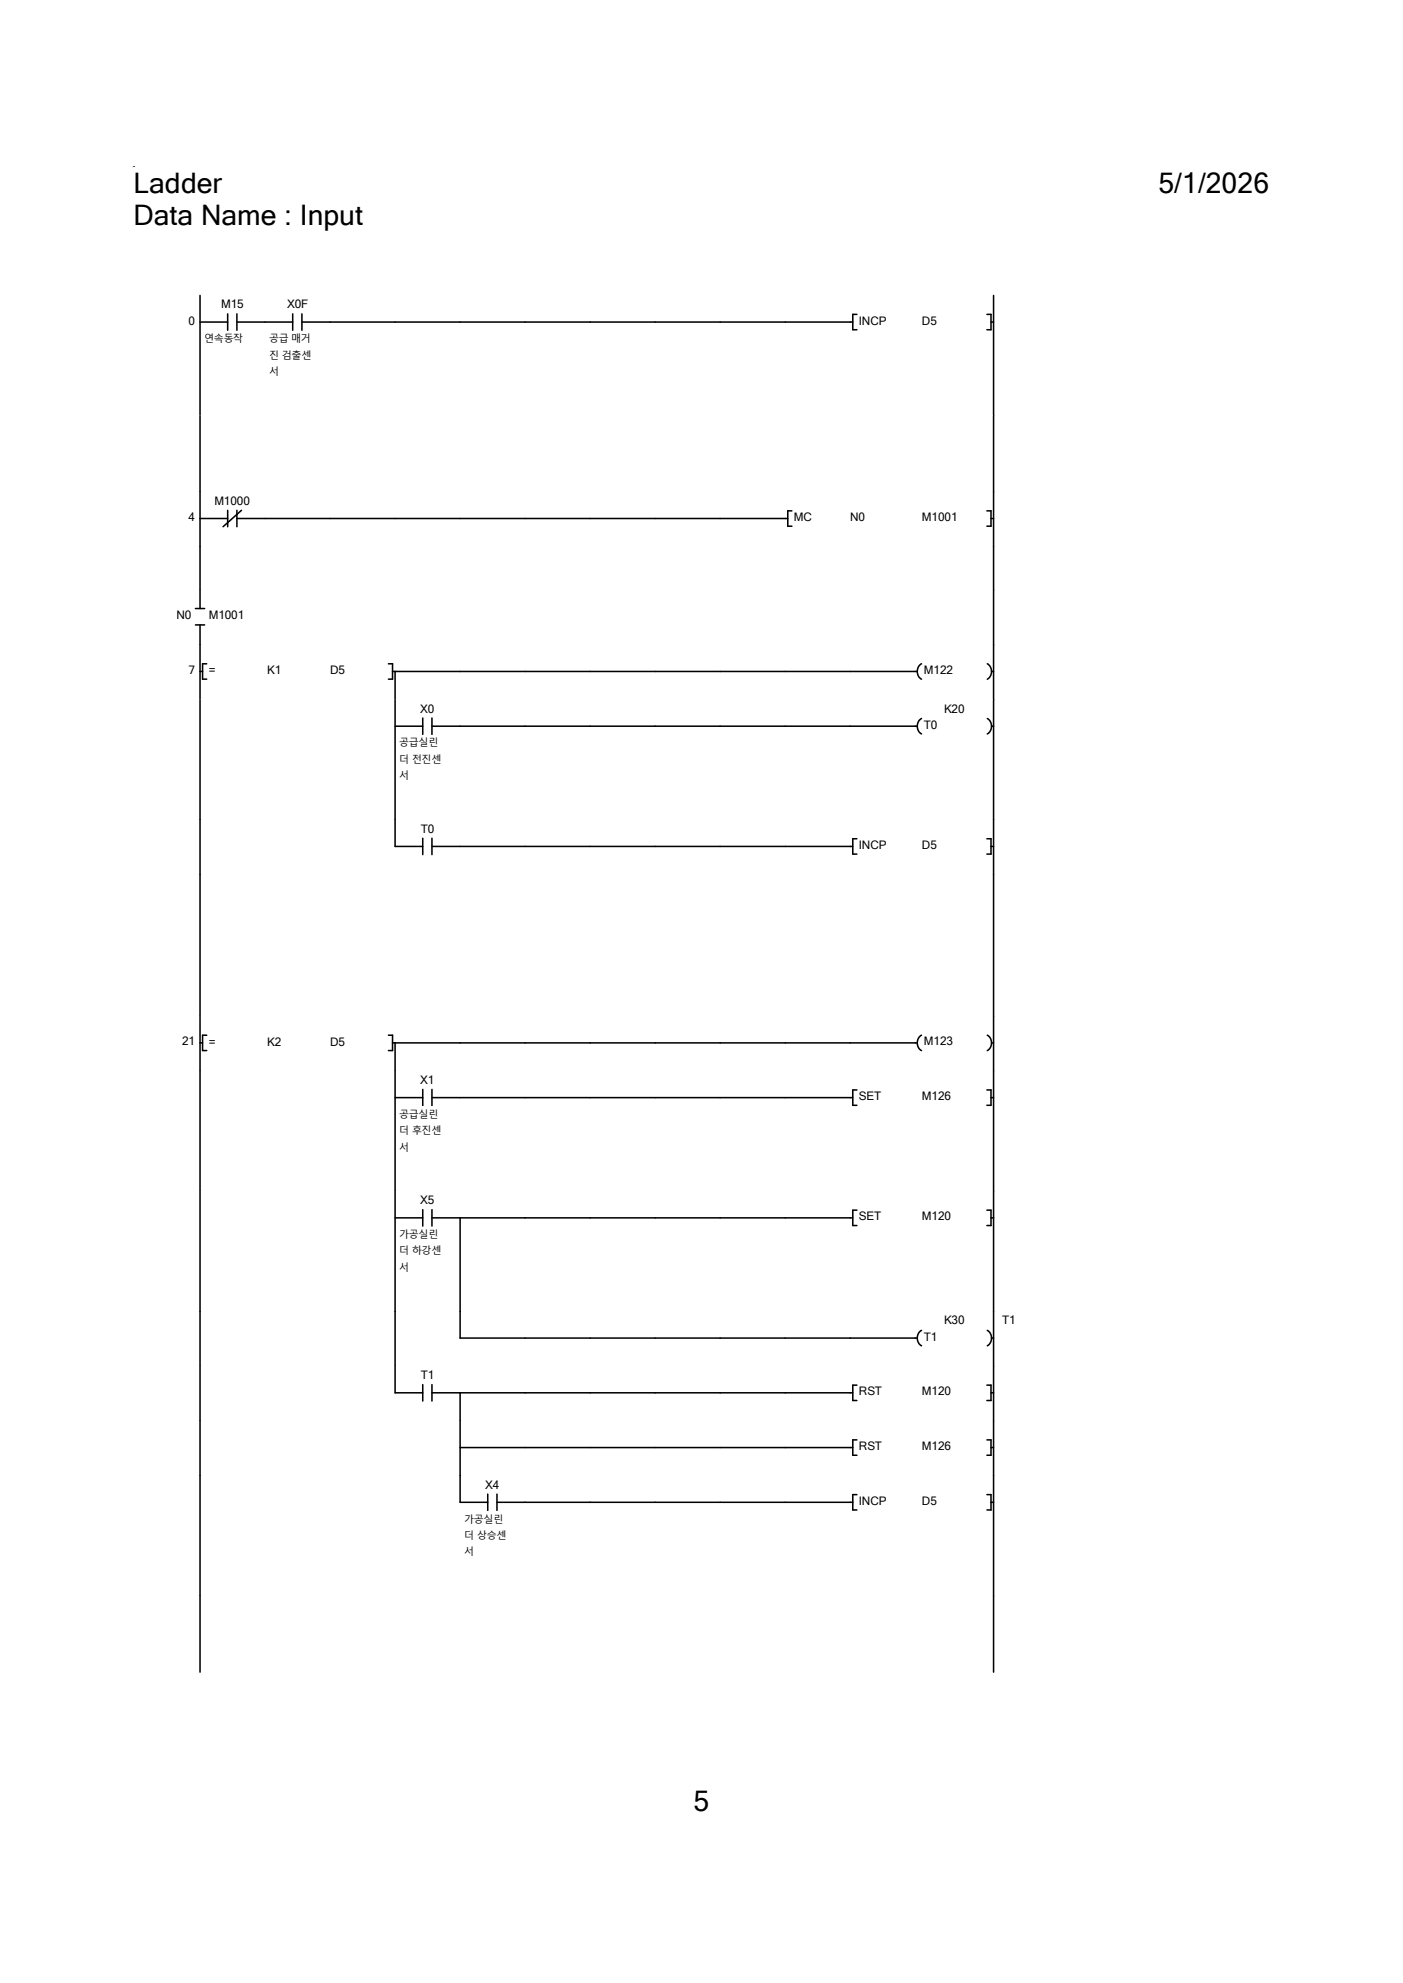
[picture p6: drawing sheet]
<svg xmlns="http://www.w3.org/2000/svg" width="210mm" height="297mm" viewBox="0 0 210 297" stroke-linecap="round" stroke-linejoin="round" font-family="sans-serif">
<path d="M29.9 48.2h4.2M34.1 47v2.5M35.5 48.2h4.2M35.5 47v2.5" fill="none" stroke="#000" stroke-width=".23"/>
<path d="M30.6 49.6h5.8v2h-5.8z" fill="#fff"/>
<path d="M29.9 44.3v18" fill="none" stroke="#000" stroke-width=".23"/>
<path d="M43 44.6h3.1v2h-3.1z" fill="#fff"/>
<path d="M39.7 48.2h4.1M43.8 47v2.5M45.2 48.2h4.2M45.2 47v2.5" fill="none" stroke="#000" stroke-width=".23"/>
<g fill="#fff">
<path d="M40.3 49.6h6.3v2h-6.3z"/>
<path d="M40.3 52.1h6.3v2h-6.3z"/>
<path d="M40.3 54.5h1.5v2h-1.5z"/>
</g>
<path d="M49.4 48.2h78.3M128.3 47.1h-.6v2.3h.6" fill="none" stroke="#000" stroke-width=".23"/>
<g fill="#fff">
<path d="M128.6 47h4.1v2h-4.1z"/>
<path d="M138 47h2.3v2h-2.3z"/>
</g>
<path d="M147.7 47.1h.6v2.3h-.6M148.3 48.2h.4M148.7 44.3v18" fill="none" stroke="#000" stroke-width=".23"/>
<path d="M20 62.3h117v11.4h-117z" fill-rule="evenodd" fill="#fff"/>
<path d="M137 62.3h11.8v11.4h-11.8z" fill="#fff"/>
<path d="M29.9 62.3v11.4M148.7 62.3v11.4" fill="none" stroke="#000" stroke-width=".23"/>
<g fill="#fff">
<path d="M20 73.7h97.6v8.2h-97.6z" fill-rule="evenodd"/>
<path d="M117.6 73.7h31.2v8.2h-31.2zM28.2 76.5h1.4v1.9h-1.4z" fill-rule="evenodd"/>
</g>
<path d="M32.1 74h5.3v2h-5.3z" fill="#fff"/>
<path d="M29.9 77.7h4.2M29.9 73.7v8.2M34.1 76.4v2.5M35.5 77.7h82.4M35.5 76.4v2.5M36.2 76.4l-2.8 2.5M118.5 76.5h-.6v2.3h.6" fill="none" stroke="#000" stroke-width=".23"/>
<g fill="#fff">
<path d="M118.8 76.5h2.7v1.9h-2.7z"/>
<path d="M127.3 76.5h2.2v1.9h-2.2z"/>
<path d="M138 76.5h5.3v1.9h-5.3z"/>
</g>
<path d="M147.7 76.5h.6v2.3h-.6M148.3 77.7h.4M148.7 73.7v8.2" fill="none" stroke="#000" stroke-width=".23"/>
<path d="M20 81.9h117v6.5h-117z" fill-rule="evenodd" fill="#fff"/>
<path d="M137 81.9h11.8v6.5h-11.8z" fill="#fff"/>
<path d="M29.9 81.9v6.5M148.7 81.9v6.5" fill="none" stroke="#000" stroke-width=".23"/>
<path d="M20 88.4h128.8v8.2h-128.8z" fill="#fff"/>
<path d="M29.3 91.1h1.3M29.3 93.6h1.3M29.9 88.4v2.7M29.9 93.6v3" fill="none" stroke="#000" stroke-width=".23"/>
<g fill="#fff">
<path d="M26.4 91.1h2.3v2h-2.3z"/>
<path d="M31.2 91.1h5.4v2h-5.4z"/>
</g>
<path d="M20 25h.1M148.7 88.4v8.2" fill="none" stroke="#000" stroke-width=".23"/>
<g fill="#fff">
<path d="M20 96.6h117v8.2h-117z" fill-rule="evenodd"/>
<path d="M137 96.6h11.8v8.2h-11.8zM28.2 99.4h1.4v1.9h-1.4z" fill-rule="evenodd"/>
</g>
<path d="M30.9 99.4h-.6v2.3h.6M29.9 100.6h.4" fill="none" stroke="#000" stroke-width=".23"/>
<g fill="#fff">
<path d="M31.2 99.4h1.1v1.9h-1.1z"/>
<path d="M40 99.4h2.1v1.9h-2.1z"/>
<path d="M49.4 99.4h2.2v1.9h-2.2z"/>
</g>
<path d="M29.9 96.6v8.2M58.1 99.4h.7v2.3h-.7M137.9 99.4a1.37 1.37 0 0 0 0 2.3M58.8 100.6h78.5M59.1 100.6v4.2" fill="none" stroke="#000" stroke-width=".23"/>
<path d="M138.3 99.4h4.4v1.9h-4.4z" fill="#fff"/>
<path d="M147.8 99.4a1.37 1.37 0 0 1 0 2.3M148.7 96.6v8.2M148.4 100.6h.3" fill="none" stroke="#000" stroke-width=".23"/>
<path d="M20 104.8h117v18h-117z" fill-rule="evenodd" fill="#fff"/>
<path d="M137 104.8h11.8v18h-11.8z" fill="#fff"/>
<path d="M29.9 104.8v18" fill="none" stroke="#000" stroke-width=".23"/>
<path d="M62.9 105.1h2.1v2h-2.1z" fill="#fff"/>
<path d="M59.1 108.8h4.2M63.3 107.5v2.5M64.7 108.8h4.2M64.7 107.5v2.5" fill="none" stroke="#000" stroke-width=".23"/>
<g fill="#fff">
<path d="M59.8 110.2h5.8v1.9h-5.8z"/>
<path d="M59.8 112.6h6.3v2h-6.3z"/>
<path d="M59.8 115.1h1.5v2h-1.5z"/>
</g>
<path d="M59.1 104.8v18M68.9 108.8h68.4M137.9 107.6a1.37 1.37 0 0 0 0 2.3" fill="none" stroke="#000" stroke-width=".23"/>
<g fill="#fff">
<path d="M141.3 105.1h3.1v2h-3.1z"/>
<path d="M138.3 107.6h2v2h-2z"/>
</g>
<path d="M147.8 107.6a1.37 1.37 0 0 1 0 2.3M148.4 108.8h.3M148.7 104.8v18" fill="none" stroke="#000" stroke-width=".23"/>
<path d="M20 122.8h128.8v8.2h-128.8z" fill-rule="evenodd" fill="#fff"/>
<path d="M29.9 122.8v8.2" fill="none" stroke="#000" stroke-width=".23"/>
<path d="M63 123.1h2v2h-2z" fill="#fff"/>
<path d="M59.1 122.8v4h4.2M63.3 125.6v2.4M64.7 126.8h63M64.7 125.6v2.4M128.3 125.6h-.6v2.3h.6" fill="none" stroke="#000" stroke-width=".23"/>
<g fill="#fff">
<path d="M128.6 125.6h4.1v2h-4.1z"/>
<path d="M138 125.6h2.3v2h-2.3z"/>
</g>
<path d="M147.7 125.6h.6v2.3h-.6M148.3 126.8h.4M148.7 122.8v8.2" fill="none" stroke="#000" stroke-width=".23"/>
<path d="M20 131h117v21.2h-117z" fill-rule="evenodd" fill="#fff"/>
<path d="M137 131h11.8v21.2h-11.8z" fill="#fff"/>
<path d="M29.9 131v21.2M148.7 131v21.2" fill="none" stroke="#000" stroke-width=".23"/>
<g fill="#fff">
<path d="M20 152.2h117v8.2h-117z" fill-rule="evenodd"/>
<path d="M137 152.2h11.8v8.2h-11.8zM27.3 155h2.3v2h-2.3z" fill-rule="evenodd"/>
</g>
<path d="M29.9 156.2h.4M30.9 155.1h-.6v2.3h.6" fill="none" stroke="#000" stroke-width=".23"/>
<g fill="#fff">
<path d="M31.2 155h1.1v2h-1.1z"/>
<path d="M40 155h2.1v2h-2.1z"/>
<path d="M49.4 155h2.2v2h-2.2z"/>
</g>
<path d="M29.9 152.2v8.2M58.1 155.1h.7v2.3h-.7M58.8 156.2h78.5M59.1 156.2v4.2M137.9 155a1.37 1.37 0 0 0 0 2.4" fill="none" stroke="#000" stroke-width=".23"/>
<path d="M138.3 155h4.4v2h-4.4z" fill="#fff"/>
<path d="M147.8 155a1.37 1.37 0 0 1 0 2.4M148.4 156.2h.3M148.7 152.2v8.2" fill="none" stroke="#000" stroke-width=".23"/>
<path d="M20 160.4h128.8v18h-128.8z" fill-rule="evenodd" fill="#fff"/>
<path d="M29.9 160.4v18" fill="none" stroke="#000" stroke-width=".23"/>
<path d="M62.9 160.7h2.1v2h-2.1z" fill="#fff"/>
<path d="M59.1 164.4h4.2M63.3 163.2v2.4M64.7 164.4h4.2M64.7 163.2v2.4" fill="none" stroke="#000" stroke-width=".23"/>
<g fill="#fff">
<path d="M59.8 165.8h5.8v2h-5.8z"/>
<path d="M59.8 168.2h6.3v2h-6.3z"/>
<path d="M59.8 170.7h1.5v2h-1.5z"/>
</g>
<path d="M59.1 160.4v18M68.9 164.4h58.8M128.3 163.3h-.6v2.2h.6" fill="none" stroke="#000" stroke-width=".23"/>
<g fill="#fff">
<path d="M128.6 163.2h3.3v2h-3.3z"/>
<path d="M138 163.2h4.4v2h-4.4z"/>
</g>
<path d="M147.7 163.3h.6v2.2h-.6M148.3 164.4h.4M148.7 160.4v18" fill="none" stroke="#000" stroke-width=".23"/>
<path d="M20 178.4h128.8v18.1h-128.8z" fill-rule="evenodd" fill="#fff"/>
<path d="M29.9 178.4v18" fill="none" stroke="#000" stroke-width=".23"/>
<path d="M62.9 178.8h2.1v2h-2.1z" fill="#fff"/>
<path d="M59.1 182.4h4.2M63.3 181.2v2.4M64.7 182.4h4.2M64.7 181.2v2.4" fill="none" stroke="#000" stroke-width=".23"/>
<g fill="#fff">
<path d="M59.8 183.8h5.8v2h-5.8z"/>
<path d="M59.8 186.2h6.3v2h-6.3z"/>
<path d="M59.8 188.7h1.5v2h-1.5z"/>
</g>
<path d="M59.1 178.4v18M127.7 182.4h-58.8v14M128.3 181.3h-.6v2.3h.6" fill="none" stroke="#000" stroke-width=".23"/>
<g fill="#fff">
<path d="M128.6 181.2h3.3v2h-3.3z"/>
<path d="M138 181.2h4.4v2h-4.4z"/>
</g>
<path d="M148.7 178.4v18M147.7 181.3h.6v2.3h-.6M148.3 182.4h.4" fill="none" stroke="#000" stroke-width=".23"/>
<path d="M20 196.5h117v8.1h-117z" fill-rule="evenodd" fill="#fff"/>
<path d="M137 196.5h11.8v8.1h-11.8z" fill="#fff"/>
<path d="M29.9 196.4v8.2M59.1 196.4v8.2M68.9 196.4v4h68.4M137.9 199.3a1.37 1.37 0 0 0 0 2.3" fill="none" stroke="#000" stroke-width=".23"/>
<g fill="#fff">
<path d="M141.3 196.8h3.1v2h-3.1z"/>
<path d="M138.3 199.2h2v2h-2z"/>
</g>
<path d="M147.8 199.3a1.37 1.37 0 0 1 0 2.3M148.7 196.4v8.2M148.4 200.4h.3" fill="none" stroke="#000" stroke-width=".23"/>
<path d="M150 196.8h2.1v2h-2.1z" fill="#fff"/>
<path d="M20 204.6h128.8v8.3h-128.8z" fill-rule="evenodd" fill="#fff"/>
<path d="M29.9 204.6v8.2" fill="none" stroke="#000" stroke-width=".23"/>
<path d="M63 205h2v2h-2z" fill="#fff"/>
<path d="M59.1 204.6v4h4.2M63.3 207.4v2.4M64.7 208.6h63M64.7 207.4v2.4M68.9 208.6v4.2M128.3 207.5h-.6v2.3h.6" fill="none" stroke="#000" stroke-width=".23"/>
<g fill="#fff">
<path d="M128.6 207.4h3.4v2h-3.4z"/>
<path d="M138 207.4h4.4v2h-4.4z"/>
</g>
<path d="M147.7 207.5h.6v2.3h-.6M148.3 208.6h.4M148.7 204.6v8.2" fill="none" stroke="#000" stroke-width=".23"/>
<path d="M20 212.9h128.8v8.2h-128.8z" fill-rule="evenodd" fill="#fff"/>
<path d="M29.9 212.8v8.2M68.9 216.8h58.8M68.9 212.8v8.2M128.3 215.7h-.6v2.3h.6" fill="none" stroke="#000" stroke-width=".23"/>
<g fill="#fff">
<path d="M128.6 215.6h3.4v2h-3.4z"/>
<path d="M138 215.6h4.4v2h-4.4z"/>
</g>
<path d="M147.7 215.7h.6v2.3h-.6M148.3 216.8h.4M148.7 212.8v8.2" fill="none" stroke="#000" stroke-width=".23"/>
<path d="M20 221.1h128.8v18h-128.8z" fill-rule="evenodd" fill="#fff"/>
<path d="M29.9 221v18" fill="none" stroke="#000" stroke-width=".23"/>
<path d="M72.6 221.4h2.2v2h-2.2z" fill="#fff"/>
<path d="M68.9 225h4.1M73 223.8v2.4M74.4 225h4.2M74.4 223.8v2.4" fill="none" stroke="#000" stroke-width=".23"/>
<g fill="#fff">
<path d="M69.5 226.4h5.8v2h-5.8z"/>
<path d="M69.5 228.9h6.3v1.9h-6.3z"/>
<path d="M69.5 231.3h1.5v2h-1.5z"/>
</g>
<path d="M68.9 221v4M78.6 225h49.1M128.3 223.9h-.6v2.3h.6" fill="none" stroke="#000" stroke-width=".23"/>
<g fill="#fff">
<path d="M128.6 223.8h4.1v2h-4.1z"/>
<path d="M138 223.8h2.3v2h-2.3z"/>
</g>
<path d="M147.7 223.9h.6v2.3h-.6M148.3 225h.4M148.7 221v18" fill="none" stroke="#000" stroke-width=".23"/>
<path d="M20 239.1h117v11.4h-117z" fill-rule="evenodd" fill="#fff"/>
<path d="M137 239.1h11.8v11.4h-11.8z" fill="#fff"/>
<path d="M29.9 239v11.5M148.7 239v11.5" fill="none" stroke="#000" stroke-width=".23"/>
<g fill="#fff">
<path d="M20 25h13.2v4.8h-13.2z"/>
<path d="M173.4 25h16.6v4.8h-16.6z"/>
<path d="M20 29.8h34.4v4.7h-34.4z"/>
<path d="M103.8 267.3h2.4v4.7h-2.4z"/>
</g>
<g font-size="4.2">
<text x="20" y="28.9">Ladder</text>
<text x="173.4" y="28.9">5/1/2026</text>
<text x="20" y="33.7">Data Name : Input</text>
<text x="103.8" y="271.2">5</text>
</g>
<g font-size="1.8">
<text x="33.1" y="46.2">M15</text>
<text x="43" y="46.2">X0F</text>
<text x="28.2" y="48.6">0</text>
<text x="128.6" y="48.6">INCP</text>
<text x="138" y="48.6">D5</text>
<text x="32.1" y="75.6">M1000</text>
<text x="28.2" y="78.1">4</text>
<text x="118.8" y="78.1">MC</text>
<text x="127.3" y="78.1">N0</text>
<text x="138" y="78.1">M1001</text>
<text x="26.4" y="92.8">N0</text>
<text x="31.2" y="92.8">M1001</text>
<text x="28.2" y="101">7</text>
<text x="31.2" y="101">=</text>
<text x="40" y="101">K1</text>
<text x="49.4" y="101">D5</text>
<text x="138.3" y="101">M122</text>
<text x="62.9" y="106.7">X0</text>
<text x="141.3" y="106.7">K20</text>
<text x="138.3" y="109.2">T0</text>
<text x="63" y="124.7">T0</text>
<text x="128.6" y="127.2">INCP</text>
<text x="138" y="127.2">D5</text>
<text x="27.3" y="156.6">21</text>
<text x="31.2" y="156.6">=</text>
<text x="40" y="156.6">K2</text>
<text x="49.4" y="156.6">D5</text>
<text x="138.3" y="156.6">M123</text>
<text x="62.9" y="162.3">X1</text>
<text x="128.6" y="164.8">SET</text>
<text x="138" y="164.8">M126</text>
<text x="62.9" y="180.4">X5</text>
<text x="128.6" y="182.8">SET</text>
<text x="138" y="182.8">M120</text>
<text x="138.3" y="200.8">T1</text>
<text x="141.3" y="198.4">K30</text>
<text x="150" y="198.4">T1</text>
<text x="63" y="206.6">T1</text>
<text x="128.6" y="209">RST</text>
<text x="138" y="209">M120</text>
<text x="128.6" y="217.2">RST</text>
<text x="138" y="217.2">M126</text>
<text x="72.6" y="223">X4</text>
<text x="128.6" y="225.4">INCP</text>
<text x="138" y="225.4">D5</text>
</g>
<g font-size="1.5">
<text x="30.6" y="51.3">연속동작</text>
<text x="40.3" y="51.3">공급 매거</text>
<text x="40.3" y="53.7">진 검출센</text>
<text x="40.3" y="56.2">서</text>
<text x="59.8" y="111.8">공급실린</text>
<text x="59.8" y="114.3">더 전진센</text>
<text x="59.8" y="116.7">서</text>
<text x="59.8" y="167.4">공급실린</text>
<text x="59.8" y="169.9">더 후진센</text>
<text x="59.8" y="172.3">서</text>
<text x="59.8" y="185.4">가공실린</text>
<text x="59.8" y="187.9">더 하강센</text>
<text x="59.8" y="190.3">서</text>
<text x="69.5" y="228.1">가공실린</text>
<text x="69.5" y="230.5">더 상승센</text>
<text x="69.5" y="233">서</text>
</g>
</svg>
